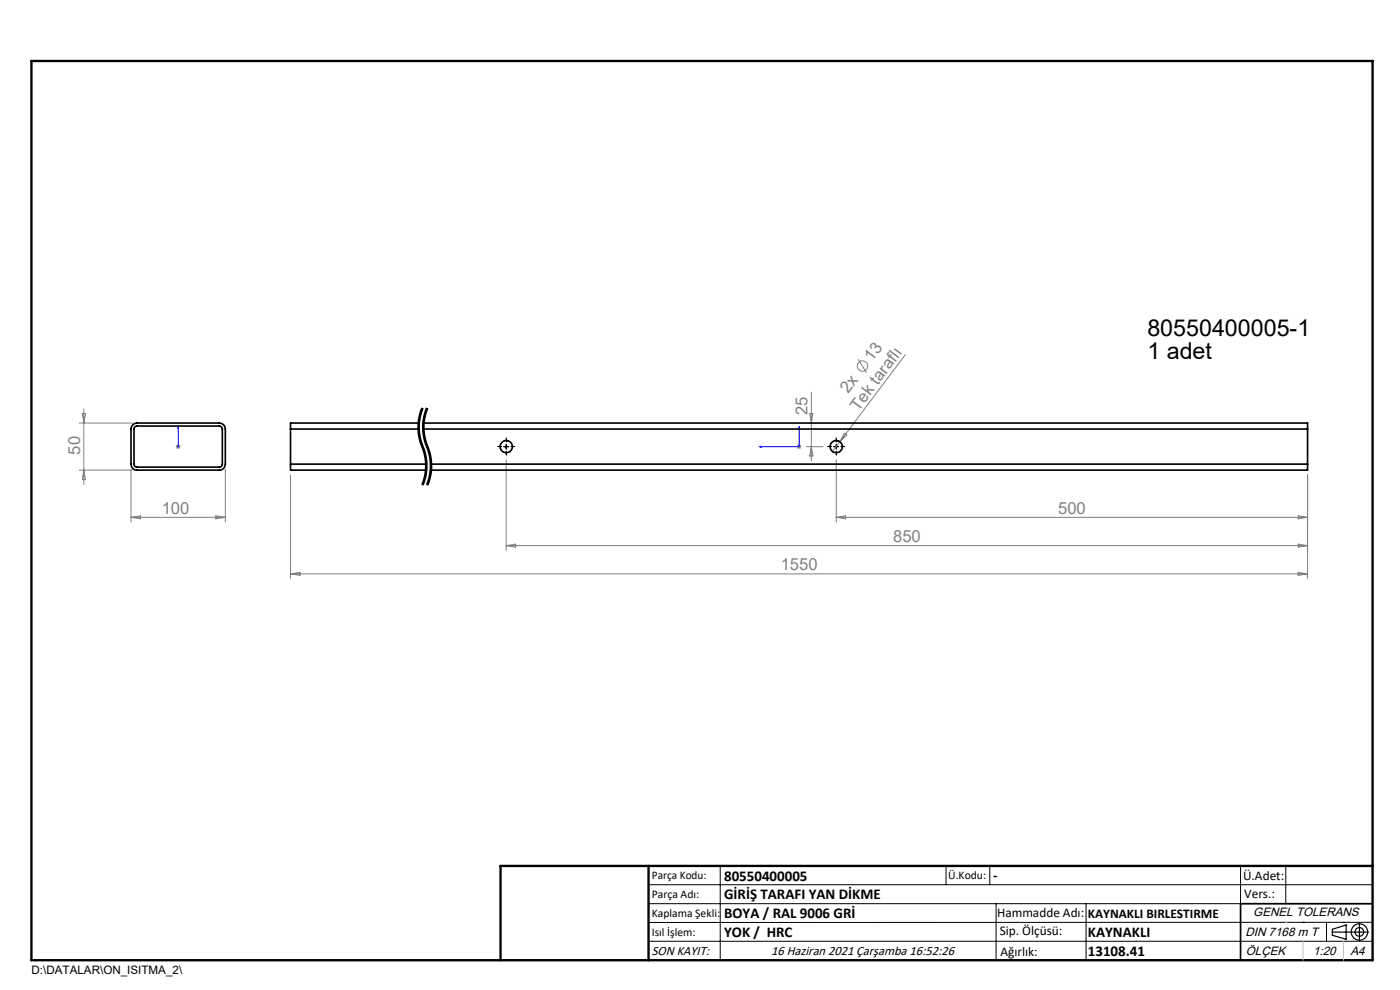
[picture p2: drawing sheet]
<svg xmlns="http://www.w3.org/2000/svg" width="297mm" height="210mm" viewBox="0 0 297 210" stroke-linecap="round" stroke-linejoin="round" font-family="sans-serif">
<g fill="none" stroke="#808080" stroke-width=".21">
<path d="M182.1 76.2l1.7 2.9M192.1 75.2l-13.9 18.5M16.8 99.7h11.3M16.8 89.7h11.3M17.5 87.7h.6l-.3 2zM17.8 86.7v16.1M17.8 99.7l.3 2h-.6zM27.8 99.5v11.2M37.3 94.7h1M37.4 94.4l.7 .7M37.8 94.3v.9M38.1 94.4l-.7 .7"/>
<path d="M47.8 99.5v11.2M107.4 97.5v19.2M169 94.7h1M169.2 94.4l.7 .7M169.5 94.3v.9M169.9 94.4l-.7 .7M171.1 94.7h3.5M171.8 87.7h.6l-.3 2zM172.1 83.2v14.5M172.1 94.7l.3 2h-.6zM177.4 97.5v13.2M178.2 93.7l-1.6 2.1"/>
<path d="M179.1 91.9l.5 .4-1.4 1.4zM27.8 109.7h20M27.8 109.7l2-.3v.7zM45.8 109.4l2 .3-2 .4zM61.6 100.7v22M107.4 115.7h170M107.4 115.7l2-.3v.7zM177.4 109.7h100M177.4 109.7l2-.3v.7zM275.4 109.4l2 .3-2 .4zM275.4 115.4l2 .3-2 .4zM277.4 100.7v22"/>
<path d="M61.6 121.7h215.8M61.6 121.7l2-.3v.7zM275.4 121.4l2 .3-2 .4z"/>
<circle cx="183" cy="77.6" r="1.1"/>
</g>
<path d="M89.6 86.5a10.6 10.6 0 0 0 0 8.2M89.6 94.7a10.6 10.6 0 0 1 0 8.2M90.6 86.5a10.6 10.6 0 0 0 0 8.2M90.6 94.7a10.6 10.6 0 0 1 0 8.2" fill="none" stroke="#000" stroke-width=".21" stroke-dasharray="6.3 1.3 1.3 1.3" stroke-dashoffset="4.1" stroke-linecap="butt"/>
<g fill="none" stroke="#000" stroke-width=".21">
<path d="M88.8 92.5l.3 1.4M88.9 88.3a10.8 10.8 0 0 0-.1 4.2M89 91.1l.2 1.8M89.1 93.9l.7 1.8M89.1 88.8l-.1 2.3M89.2 92.9l.3 .9M89.2 88.4l-.1 .4M89.5 86.5l-.6 1.8M89.5 93.8l.2 .6M89.6 86.5a11.2 11.2 0 0 0 .3 9.1 10.6 10.6 0 0 1-.3 7.3M89.7 94.4l.1 .3zM89.8 95.6l.3 1.4a10.5 10.5 0 0 1 0 3.6"/>
<path d="M89.8 86.6l-.6 1.8M89.8 94.7l.3 .8M89.8 92.5l.3 1.4M89.9 88.3a10.8 10.8 0 0 0-.1 4.2M90 91.1l.5 2.7M90.1 95.5l.4 1.4M90.1 93.9l.7 1.8M90.1 88.8l-.1 2.3M90.5 96.9a10.8 10.8 0 0 1-.7 6.1M90.5 86.5l-.6 1.8M90.5 93.8l.6 1.7M90.6 86.5a11.2 11.2 0 0 0 .3 9.1 10.6 10.6 0 0 1-.3 7.3"/>
<path d="M90.8 95.6l.3 1.4a10.5 10.5 0 0 1 0 3.6M90.8 86.6l-.7 2.2M91.1 95.5l.4 1.4M91.5 96.9a10.8 10.8 0 0 1-.7 6.1M106.9 94.7h1M107.4 94.3v.9M176.9 94.7h1M177.4 94.3v.9M90.1 100.6l-.6 2.2M91.1 100.6l-.6 2.2M137.6 187.7h153.6M137.6 191.7h153.6"/>
<path d="M137.6 199.7h153.6M152.8 183.7v20M200.7 183.7v4M210 183.7v4M211.3 191.7v12M230.4 191.7v12M263.2 183.7v20M272.8 183.7v8M276.4 195.6h.1M281.4 195.6v4.1M285 195.6h.1M291.2 195.6l-153.6 .1"/>
</g>
<g fill="none" stroke="#000" stroke-width=".25">
<path d="M282.6 197.7h7.8M282.6 197.1l3-.9v3l-3-.8zM288.4 195.8v3.8M106.2 203.7h185"/>
<circle cx="288.4" cy="197.7" r="1.74"/>
<circle cx="288.4" cy="197.7" r=".93"/>
</g>
<path d="M37.8 90.5v.4v-.4M37.8 94.6v.3zM37.8 94.7h.1M37.8 90.5v4.2M161 94.7l.5-.1v.3zM169.5 90.5l.1 .4h-.2zM169.5 90.5v4.2h-8.5" fill="none" stroke="#00f" stroke-width=".21"/>
<path d="M106.4 94.7h-.8M107.4 95.7v.8M107.4 93.7v-.8M108.4 94.7h.8M176.4 94.7h-.8M177.4 95.7v.8M177.4 93.7v-.8M178.4 94.7h.8" fill="none" stroke="#000" stroke-width=".21" stroke-dasharray="15.2 1.3 1.3 1.3"/>
<path d="M291.2 191.7h-28v12" fill="none" stroke="#000" stroke-width=".35"/>
<path d="M6.7 12.9h284.5v190.8h-284.5zM137.6 183.7v20M291.2 183.7h-185v20" fill="none" stroke="#000" stroke-width=".5"/>
<path d="M276.4 199.7v4M285 199.7v4" fill="none" stroke="#c0c0c0" stroke-width=".21"/>
<path d="M272.8 195.6h.1" fill="none" stroke="#c0c0c0" stroke-width=".25"/>
<g fill="#00f">
<path d="M169.5 90.5l.1 .4h-.2zM161 94.7l.5-.1v.3z"/>
<path d="M37.8 90.5v.4zM37.8 94.6v.3z"/>
</g>
<g fill="none" stroke="#000" stroke-width=".35">
<path d="M28 90.3l.4-.4 .7-.2h17.4a1.33 1.33 0 0 1 1.3 1.3v7.5a1.26 1.26 0 0 1-1.3 1.2h-17.4a1.26 1.26 0 0 1-1.3-1.2v-7.5zM28.6 90.5l.4-.1h17.5a.66 .66 0 0 1 .7 .6v7.5a.66 .66 0 0 1-.7 .6h-17.4a.6 .6 0 0 1-.7-.6v-7.6zM61.6 98.5v1.2h28.8M61.6 98.5h28.8M61.6 91h27.2M61.6 91v7.5M88.8 89.7h-27.2v1.3M89.8 91h187.6M89.8 89.7h187.6v1.3M91.4 98.5h186M277.4 98.5v1.2h-186M277.4 91v7.5"/>
<circle cx="107.4" cy="94.7" r="1.3"/>
<circle cx="177.4" cy="94.7" r="1.3"/>
</g>
<g font-size="4.9">
<text x="243.4" y="71.3">80550400005-1</text>
<text x="243.4" y="76.2">1 adet</text>
</g>
<g font-size="3.5" fill="#808080">
<text x="185" y="76.9" transform="rotate(-53 185 76.9)">13</text>
<text x="179.9" y="83.6" transform="rotate(-53 179.9 83.6)">2x</text>
<text x="171.3" y="88.1" transform="rotate(-90 171.3 88.1)">25</text>
<text x="182.1" y="87.3" transform="rotate(-53 182.1 87.3)">Tek taraflı</text>
<text x="17" y="96.4" transform="rotate(-90 17 96.4)">50</text>
<text x="34.3" y="108.9">100</text>
<text x="224.5" y="108.9">500</text>
<text x="189.5" y="114.9">850</text>
<text x="165.6" y="120.9">1550</text>
</g>
<g font-size="3.2">
<text x="153.6" y="186.8">80550400005</text>
<text x="153.6" y="190.8">GİRİŞ TARAFI YAN DİKME</text>
<text x="210.7" y="186.6">-</text>
<text x="153.6" y="194.8">BOYA / RAL 9006 GRİ</text>
<text x="153.6" y="198.8">YOK / HRC</text>
<text x="230.8" y="198.7">KAYNAKLI</text>
<text x="230.8" y="202.8">13108.41</text>
</g>
<g font-size="2.8">
<text x="263.7" y="186.7">Ü.Adet:</text>
<text x="263.9" y="190.5">Vers.:</text>
<text x="211.5" y="194.5">Hammadde Adı:</text>
<text x="230.8" y="194.7">KAYNAKLI BIRLESTIRME</text>
<text x="138.3" y="202.6">SON KAYIT:</text>
<text x="163.6" y="202.6">16 Haziran 2021 Çarşamba 16:52:26</text>
<text x="212.1" y="198.4">Sip. Ölçüsü:</text>
<text x="212.2" y="202.7">Ağırlık:</text>
</g>
<g font-size="2.6">
<text x="265.9" y="194.4">GENEL TOLERANS</text>
<text x="264.2" y="198.5">DIN 7168 m T</text>
<text x="264.3" y="202.6">ÖLÇEK</text>
<text x="278.5" y="202.6">1:20</text>
<text x="286.5" y="202.6">A4</text>
</g>
<g font-size="2.5">
<text x="138.3" y="186.4">Parça Kodu:</text>
<text x="138.3" y="190.5">Parça Adı:</text>
<text x="201.2" y="186.5">Ü.Kodu:</text>
<text x="138.3" y="194.5">Kaplama Şekli:</text>
<text x="138.3" y="198.6">Isıl İşlem:</text>
<text x="6.7" y="206.7">D:\DATALAR\ON_ISITMA_2\</text>
</g>
</svg>
